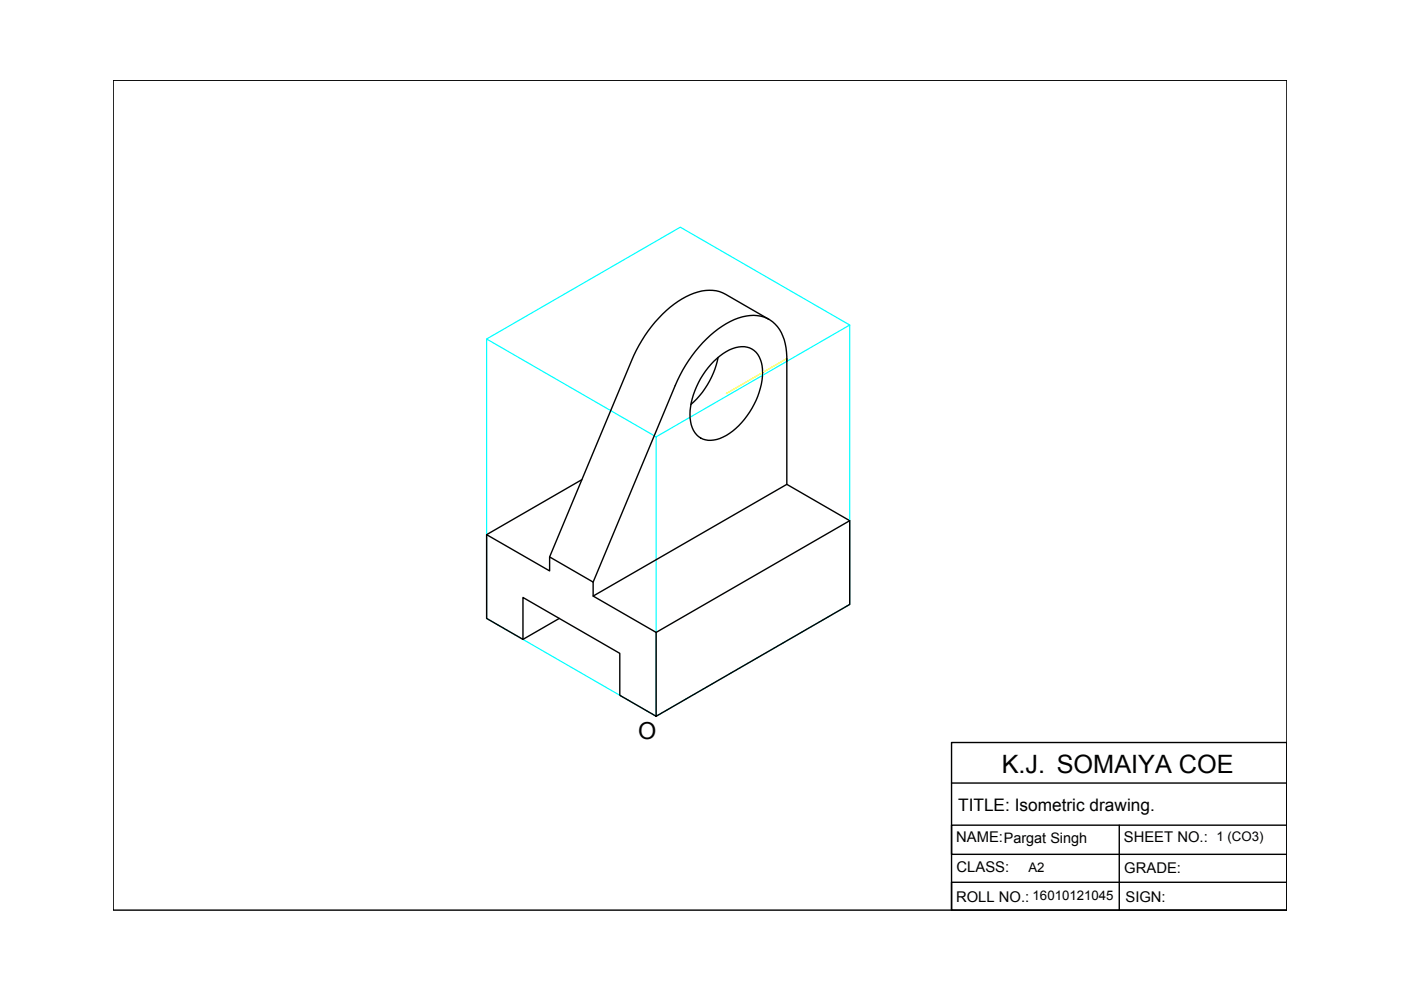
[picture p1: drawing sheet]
<svg xmlns="http://www.w3.org/2000/svg" width="297mm" height="210mm" viewBox="0 0 297 210" stroke-linecap="round" stroke-linejoin="round" font-family="sans-serif">
<!-- layer: 0 -->
<path d="M180.2 68.9l-36-20.7-41 23.7M139.1 92.6l41.1-23.7v59.3l-41.1 23.7-35.9-20.8v-59.2l35.9 20.7v59.3" fill="none" stroke="#0ff" stroke-width=".25"/>
<g fill="none" stroke="#000" stroke-width=".3">
<path d="M24 17h248.8v176h-248.8zM151.3 76.6a8.3 8.3 0 0 1 7.1-3 4.6 4.6 0 0 1 3.3 4.6 16.6 16.6 0 0 1-8.4 14.5 4.5 4.5 0 0 1-6-1 8.7 8.7 0 0 1-.5-7.1 17.9 17.9 0 0 1 4.5-8zM152.3 75.8a18.1 18.1 0 0 1-5.8 10M163.1 67.7l-9.3-5.3a8.6 8.6 0 0 0-8.3 .5 27 27 0 0 0-11.6 13.5l-17.4 41.7M166.8 76.6a9.5 9.5 0 0 0-3.6-8.8 8.3 8.3 0 0 0-8.3 .3 27.2 27.2 0 0 0-11.7 13.6l-17.4 41.7M166.8 76v26.7M103.2 113.4l13.3 7.6v-2.9l9.3 5.3v3l13.3 7.7v17.8l-7.7-4.5v-8.9l-20.5-11.8v8.9l-7.7-4.5zM123.4 101.7l-20.2 11.7M180.2 110.4l-13.4-7.7-41 23.7M118.6 131.1l-7.7 4.5M139.1 134.1l41.1-23.7v17.8l-41.1 23.7M201.7 157.4h71.1v35.6h-71.1z"/>
<path d="M201.7 166h71.1v9h-71.1v6.1h71.1v6h-71.1v5.9M237.3 175v18"/>
</g>
<path d="M166.8 76l-12.8 7.4" fill="none" stroke="#ff0" stroke-width=".25"/>
<text font-size="5.4" x="212.4" y="163.8">K.J. SOMAIYA COE</text>
<text font-size="5" x="135.3" y="156.7">O</text>
<text font-size="3.7" x="203.1" y="172">TITLE: Isometric drawing.</text>
<g font-size="3.1">
<text x="202.7" y="178.6">NAME:Pargat Singh</text>
<text x="238.3" y="178.6">SHEET NO.: 1 (CO3)</text>
<text x="202.8" y="184.8">CLASS:</text>
<text x="238.4" y="185.1">GRADE:</text>
<text x="202.7" y="191.1">ROLL NO.: 16010121045</text>
<text x="238.6" y="191.1">SIGN:</text>
</g>
<text font-size="2.8" x="218" y="184.9">A2</text>
</svg>
